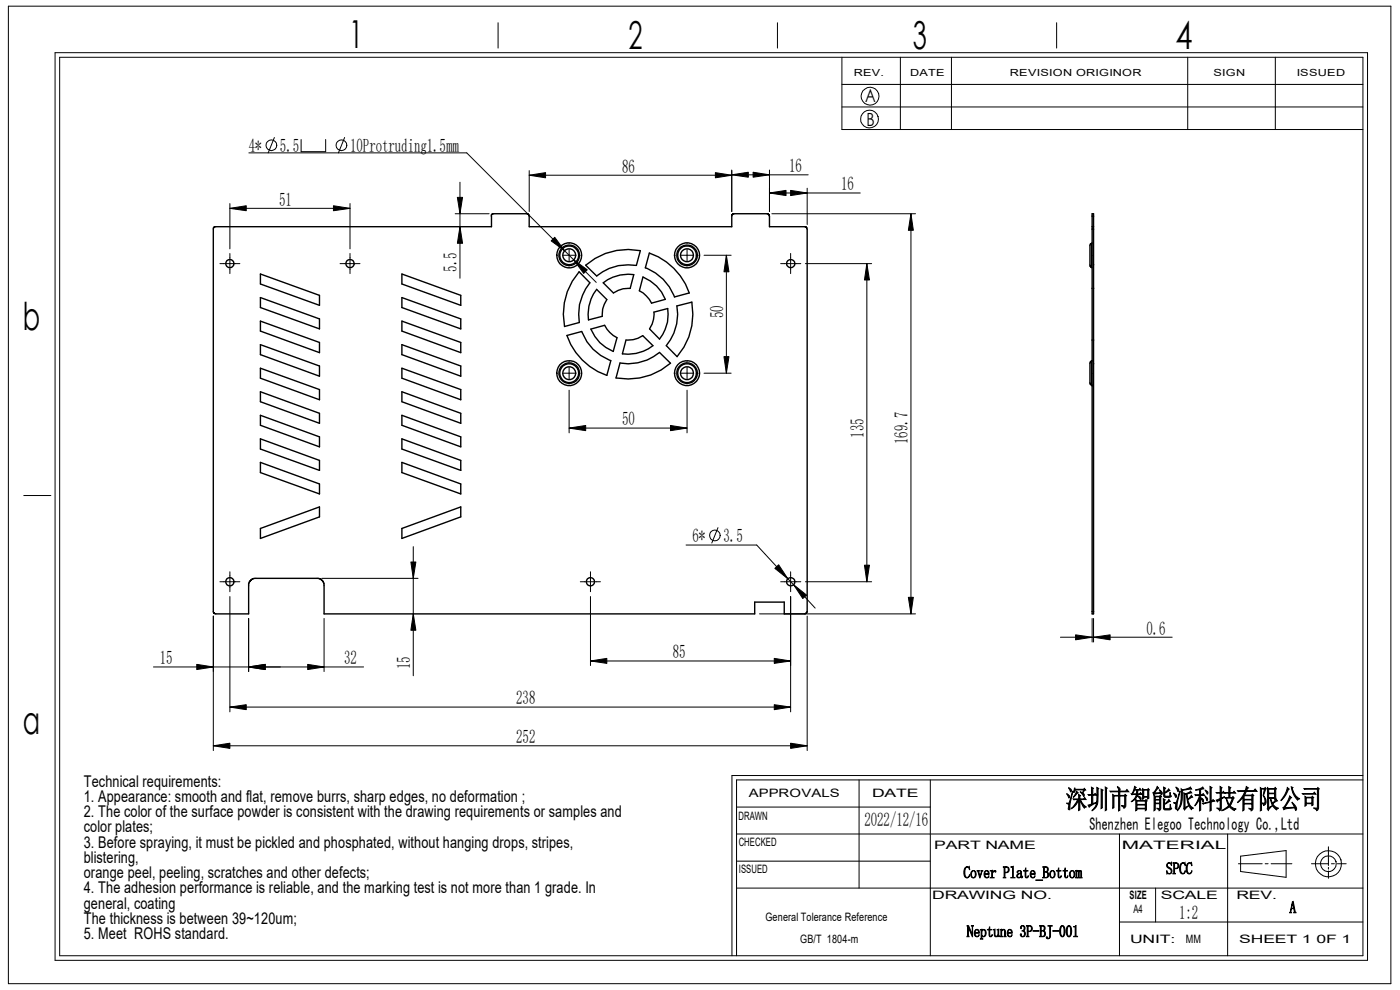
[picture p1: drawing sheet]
<svg xmlns="http://www.w3.org/2000/svg" width="297mm" height="210mm" viewBox="0 0 297 210" stroke-linecap="round" stroke-linejoin="round" font-family="sans-serif">
<g fill="none" stroke="#000" stroke-width=".21">
<path d="M1.8 1.3h293.3v207.4h-293.3zM11.7 11.2h278.4v192.5h-278.4zM12.7 12.1h276.4v190.6h-276.4zM105.7 4.8v5.4M164.9 4.8v5.4M178.6 17.9h110.5M178.6 12.1v15.4h110.5M191 12.1v15.4M201.8 12.1v15.4M224.2 4.8v5.4M252 12.1v15.4M270.6 12.1v15.4"/>
<path d="M52.8 32.4h46.2l27.5 27.5M58.2 29.2l-1.3 3.2M63.9 29.6v2.6h5.2v-2.6M73.1 29.2l-1.3 3.2M97.6 38.7v20.3M112.3 37.2l3.4-.6v1.1zM112.3 37.2h42.9M112.3 36.2v8.7M151.8 36.6l3.4 .6-3.4 .5zM155.2 37.1l3.5-.6v1.1zM155.2 36.1v8.8M155.2 37.1h16.2"/>
<path d="M159.8 36.5l3.4 .6-3.4 .5zM163.2 36.1v8.8M171.2 39.9v7.7M178.6 22.7h110.5M46.7 55.9h4.2M48.8 44.2l3.4-.6v1.1zM48.8 43.2v9.6M48.8 53.8v4.2M48.8 44.2h25.5M70.7 43.6l3.6 .6-3.6 .5zM72.1 55.9h4.3M74.3 43.2v9.6"/>
<path d="M74.3 53.8v4.2M96.6 45.3h7.2M97 41.9h1.1l-.5 3.4zM97.6 48.1l.5 3.5h-1.1zM117.7 50.3l2.1 2.9-2.9-2.1zM118.1 54.1h.1M119.5 54.1h2.5M120.7 51.5v.1M120.7 52.9v2.5M120.7 56.6v.2M121.7 55.1l2.9 2.1-.8 .8zM123.2 54.1h.2"/>
<path d="M143.1 54.1h.2M144.5 54.1h2.5M145.8 51.5v.1M145.8 52.9v2.5M145.8 56.6v.2M148.3 54.1h.1M149.4 54.1h5.7M154.1 54.1l.5 3.6h-1zM154.1 54.1v25.1M163.2 40.9l3.6-.5v1.1zM163.2 40.9h19.3M163.7 45.3h30.5"/>
<path d="M165.6 55.9h4.3M167.7 40.4l3.5 .5-3.5 .6zM167.7 53.8v4.2M170.9 55.9h14M183.9 55.9l.5 3.5h-1zM183.9 55.9v67.5M193.3 45.3l.5 3.6h-1.1zM193.3 45.3v84.9M118.1 79.2h.1M119.5 79.2h2.5M120.7 76.5v.2M120.7 77.9v2.5"/>
<path d="M123.2 79.2h.2M143.1 79.2h.2M144.5 79.2h2.5M145.8 76.5v.2M145.8 77.9v2.5M148.3 79.2h.1M149.4 79.2h5.7M153.6 75.6h1l-.5 3.6zM120.7 90.8l3.5-.5v1.1zM120.7 81.7v.1M120.7 82.8v9M120.7 90.8h25.1"/>
<path d="M142.2 90.3l3.6 .5-3.6 .6zM145.8 81.7v.1M145.8 82.8v9M5 105.1h5.8M87.2 119.2h1l-.5 3.5zM87.7 116v27.3M145.5 115.6h15l12.4 13.4M152.3 111.9l-1.3 3.3M183.4 119.9h1l-.5 3.5zM45.3 130.7v28.5M46.7 123.4h4.2M48.8 121.3v4.2"/>
<path d="M48.8 126.5v24.5M52.7 131.2v11.3M68.2 122.7h20.5M68.7 131.2v11.3M87.7 130.2l.5 3.5h-1zM123.1 123.4h4.3M125.3 121.3v4.2M125.3 126.5v14.7M161.1 130.2h33.1M164.3 139.7l3.4 .5-3.4 .5zM164.4 120.6l.8-.8 1.9 3zM165.6 123.4h4.3"/>
<path d="M167.7 121.3v4.2M167.7 126.5v24.5M168.4 124l2.7 2.2-.8 .8zM170.9 123.4h14M171.2 130.7v28.5M192.7 126.7h1.1l-.5 3.5zM225 135.2h23.7M228.2 134.7l3.5 .5-3.5 .5zM231.7 131.2v5M232 135.2l3.5-.5v1zM232 131.2v5M32.6 141.5h44.5"/>
<path d="M41.7 140.9l3.6 .6-3.6 .5zM45.3 158.2l3.5-.6v1.2zM45.3 158.2h125.9M48.8 150l3.4-.5v1zM48.8 150h118.9M52.7 141.5l3.6-.6v1.1zM65.3 140.9l3.4 .6-3.4 .5zM125.3 140.2l3.4-.5v1zM125.3 140.2h42.4M164.3 149.5l3.4 .5-3.4 .5zM167.7 157.6l3.5 .6-3.5 .6zM156.3 171.2h41.1"/>
<path d="M156.3 176.9h132.8M182.2 165.4v23M197.4 165.4v37.3M237.5 176.9v25.8M260.4 176.9v25.8M281.8 179.6v4M289.1 165.4h-132.8v37.3M289.1 164.5h-133.8v38.2M156.3 182.7h41.1M156.3 188.4h132.8M237.5 195.6h51.6M245.2 188.4v7.2"/>
<path d="M262.7 183.2h5.1M263.2 181.6l9.6-1.2v5.7l-9.6-1.2zM268.4 183.2h.6M269.7 183.2h4.4M278.2 183.2h3.6M281.8 184v.4M281.8 184.7v1.6M282.4 183.2h.7M283.7 183.2h1.9"/>
<circle cx="57.6" cy="30.8" r="1.14"/>
<circle cx="72.4" cy="30.8" r="1.14"/>
<circle cx="184.5" cy="25.3" r="1.89"/>
<circle cx="184.6" cy="20.4" r="1.88"/>
<circle cx="151.6" cy="113.6" r="1.14"/>
<circle cx="281.8" cy="183.2" r="1.68"/>
<circle cx="281.8" cy="183.2" r="2.78"/>
</g>
<g fill="none" stroke="#000" stroke-width=".3">
<path d="M55.2 58.1l12.6 4.6v2.1l-12.6-4.6zM85.3 58.1l12.4 4.6v2.1l-12.4-4.6zM104.2 45.8l.1-.2 .2-.3h7.4l.4 .5v2.3h42.9v-2.5l.3-.3h7.4l.3 .5v2.3h7.7l.3 .2v81.4l-.2 .4-4.6 .1v-2.5h-6.3v2.5h-91.4v-6.4l-.2-.5-.9-.6h-13.7l-.8 .5-.4 .6v6.4h-6.9l-.5-.2v-81.7l.3-.2h58.7v-2.3M122.9 57.7l2.2 2.3a10.8 10.8 0 0 0-2.2 8.4l-3.1 .9a13.7 13.7 0 0 1 3.1-11.6zM124.2 56.3a13.6 13.6 0 0 1 11.6-3.1l-.8 3.1a10.4 10.4 0 0 0-8.4 2.2zM128 60a8.5 8.5 0 0 1 6.5-1.7l-.8 2.9a5.3 5.3 0 0 0-3.6 .9zM136.4 58.8a8.5 8.5 0 0 1 4.7 4.7l-2.9 .8a6.1 6.1 0 0 0-2.6-2.6zM137.8 53.7a13.7 13.7 0 0 1 8.4 8.4l-3.1 .9a10.4 10.4 0 0 0-6.2-6.2zM231.6 51.6v5.3M231.6 51.6l-.4 .3v4.5l.3 .3M231.7 51.5l-.1 .1M231.7 48.1v.5"/>
<path d="M231.7 45.8v-.5h.3v.5M231.7 48.1h.3M231.7 48.6h.3M231.7 45.8v2.3M231.7 48.6v81.1M231.7 45.8h.3M232 48.1v.5M232 56.2h.1M232 45.8v2.3M232 48.6v81.1M55.2 63.1l12.6 4.5v2.2l-12.6-4.6zM55.2 68.1l12.6 4.5v2.2l-12.6-4.6z"/>
<path d="M55.2 73.1l12.6 4.5v2.2l-12.6-4.6zM55.2 78.1l12.6 4.5v2.2l-12.6-4.6zM85.3 63.1l12.4 4.5v2.2l-12.4-4.6zM85.3 68.1l12.4 4.5v2.2l-12.4-4.6zM85.3 73.1l12.4 4.5v2.2l-12.4-4.6zM85.3 78.1l12.4 4.5v2.2l-12.4-4.6zM120.3 71.2l3.1-.9a10.4 10.4 0 0 0 6.2 6.2l-.9 3.1a13.7 13.7 0 0 1-8.4-8.4zM125.3 69.8l3-.8a5.9 5.9 0 0 0 2.6 2.6l-.8 2.9a8.5 8.5 0 0 1-4.8-4.7zM126.6 61.4l2.1 2.1a5.3 5.3 0 0 0-.9 3.6l-3 .8a8.6 8.6 0 0 1 1.8-6.5zM131.5 77a10.3 10.3 0 0 0 8.4-2.2l2.3 2.2a13.7 13.7 0 0 1-11.5 3.2zM132.8 72.1a5.5 5.5 0 0 0 3.6-.9l2.1 2.1a8.5 8.5 0 0 1-6.5 1.8zM138.7 66.2l2.9-.8a8.1 8.1 0 0 1-1.7 6.5l-2.1-2.1a5.5 5.5 0 0 0 .9-3.6z"/>
<path d="M143.6 64.9l3.2-.8a13.9 13.9 0 0 1-3.2 11.5l-2.2-2.3a10.4 10.4 0 0 0 2.2-8.4zM231.6 76.6v.2a20.7 20.7 0 0 0 .1 5.1M231.6 76.6l-.4 .3v4.5l.3 .3M231.6 61.2h.1M231.6 72.1h.1M231.7 76.5l-.1 .1M232 61.2h.1M232 77.2h.1M232 72.1h.1M55.2 98.1l12.6 4.6v2.1l-12.6-4.6zM55.2 83.1l12.6 4.6v2.1l-12.6-4.6zM55.2 88.1l12.6 4.6v2.1l-12.6-4.6z"/>
<path d="M55.2 93.1l12.6 4.6v2.1l-12.6-4.6zM85.3 83.1l12.4 4.6v2.1l-12.4-4.6zM85.3 88.1l12.4 4.6v2.1l-12.4-4.6zM85.3 93.1l12.4 4.6v2.1l-12.4-4.6zM85.3 98.1l12.4 4.6v2.1l-12.4-4.6zM55.2 112.1l12.6-4.6v2.1l-12.6 4.6zM85.3 112.1l12.4-4.6v2.1l-12.4 4.6zM231.7 129.7v.5h.3v-.5M231.7 129.7h.3"/>
<circle cx="48.8" cy="55.9" r=".86"/>
<circle cx="74.3" cy="55.9" r=".88"/>
<circle cx="120.8" cy="54.2" r="2.18"/>
<circle cx="120.8" cy="54.2" r="2.01"/>
<circle cx="120.8" cy="54.1" r="1.38"/>
<circle cx="120.8" cy="54.2" r="2.65"/>
<circle cx="145.7" cy="54.2" r="2.65"/>
<circle cx="145.7" cy="54.1" r="2"/>
<circle cx="145.7" cy="54.1" r="1.36"/>
<circle cx="145.8" cy="54.2" r="2.19"/>
<circle cx="167.8" cy="55.9" r=".86"/>
<circle cx="120.8" cy="79.1" r="2.18"/>
<circle cx="120.8" cy="79.2" r="2.01"/>
<circle cx="120.8" cy="79.2" r="1.38"/>
<circle cx="120.8" cy="79.1" r="2.65"/>
<circle cx="145.7" cy="79.1" r="2.65"/>
<circle cx="145.7" cy="79.2" r="2"/>
<circle cx="145.7" cy="79.2" r="1.36"/>
<circle cx="145.8" cy="79.2" r="2.19"/>
<circle cx="48.7" cy="123.4" r=".87"/>
<circle cx="125.2" cy="123.4" r=".87"/>
<circle cx="167.7" cy="123.4" r=".87"/>
</g>
<g fill="#000">
<path d="M112.3 37.2l3.4-.6v1.1zM151.8 36.6l3.4 .6-3.4 .5zM155.2 37.1l3.5-.6v1.1zM159.8 36.5l3.4 .6-3.4 .5zM48.8 44.2l3.4-.6v1.1zM70.7 43.6l3.6 .6-3.6 .5zM97 41.9h1.1l-.5 3.4zM97.6 48.1l.5 3.5h-1.1zM117.7 50.3l2.1 2.9-2.9-2.1zM121.7 55.1l2.9 2.1-.8 .8zM154.1 54.1l.5 3.6h-1zM163.2 40.9l3.6-.5v1.1z"/>
<path d="M167.7 40.4l3.5 .5-3.5 .6zM183.9 55.9l.5 3.5h-1zM193.3 45.3l.5 3.6h-1.1zM153.6 75.6h1l-.5 3.6zM120.7 90.8l3.5-.5v1.1zM142.2 90.3l3.6 .5-3.6 .6zM87.7 130.2l.5 3.5h-1zM87.2 119.2h1l-.5 3.5zM164.4 120.6l.8-.8 1.9 3zM168.4 124l2.7 2.2-.8 .8zM183.4 119.9h1l-.5 3.5zM192.7 126.7h1.1l-.5 3.5z"/>
<path d="M228.2 134.7l3.5 .5-3.5 .5zM232 135.2l3.5-.5v1zM45.3 158.2l3.5-.6v1.2zM41.7 140.9l3.6 .6-3.6 .5zM48.8 150l3.4-.5v1zM52.7 141.5l3.6-.6v1.1zM65.3 140.9l3.4 .6-3.4 .5zM125.3 140.2l3.4-.5v1zM164.3 149.5l3.4 .5-3.4 .5zM164.3 139.7l3.4 .5-3.4 .5zM167.7 157.6l3.5 .6-3.5 .6z"/>
</g>
<g font-size="8.2">
<text x="74.1" y="10.2">1</text>
<text x="133.3" y="10.4">2</text>
<text x="193.7" y="10.5">3</text>
<text x="249.4" y="10.5">4</text>
<text x="4.8" y="70">b</text>
<text x="4.9" y="155.7">a</text>
</g>
<text font-size="5.6" x="226.1" y="171.4">深圳市智能派科技有限公司</text>
<g font-size="4">
<text x="52.8" y="32.3">4*</text>
<text x="59.4" y="32.3">5.5</text>
<text x="74.3" y="32.3">10Protruding1.5mm</text>
<text x="132" y="36.6">86</text>
<text x="167.4" y="36.5">16</text>
<text x="178.4" y="40.4">16</text>
<text x="59.2" y="43.6">51</text>
<text x="96.9" y="57.7" transform="rotate(-90 96.9 57.7)">5.5</text>
<text x="153.5" y="67.5" transform="rotate(-90 153.5 67.5)">50</text>
<text x="132" y="90.3">50</text>
<text x="183.3" y="92.8" transform="rotate(-90 183.3 92.8)">135</text>
<text x="192.6" y="94.2" transform="rotate(-90 192.6 94.2)">169.7</text>
<text x="146.9" y="115.1">6*</text>
<text x="153.5" y="115.1">3.5</text>
<text x="243.2" y="134.6">0.6</text>
<text x="33.9" y="140.9">15</text>
<text x="73" y="140.9">32</text>
<text x="87" y="142" transform="rotate(-90 87 142)">15</text>
<text x="142.7" y="139.7">85</text>
<text x="109.5" y="149.4">238</text>
<text x="109.5" y="157.6">252</text>
<text x="183.4" y="175.3">2022/12/16</text>
<text x="250.1" y="194.9">1:2</text>
</g>
<g font-size="3.9">
<text x="183.6" y="21.6">A</text>
<text x="183.8" y="26.6">B</text>
<text x="231.1" y="176">Shenzhen Elegoo Technology Co.,Ltd</text>
</g>
<g font-size="3.5">
<text x="247.4" y="185.4">SPCC</text>
<text x="204.4" y="186.3">Cover Plate_Bottom</text>
<text x="273.6" y="193.7">A</text>
<text x="205.1" y="198.8">Neptune 3P-BJ-001</text>
</g>
<g font-size="3.4">
<text x="17.8" y="166.9">Technical requirements:</text>
<text x="17.8" y="170.1">1. Appearance: smooth and flat, remove burrs, sharp edges, no deformation ;</text>
<text x="17.8" y="173.4">2. The color of the surface powder is consistent with the drawing requirements or samples and</text>
<text x="17.8" y="176.6">color plates;</text>
<text x="17.8" y="179.8">3. Before spraying, it must be pickled and phosphated, without hanging drops, stripes,</text>
<text x="17.8" y="183">blistering,</text>
<text x="17.8" y="186.3">orange peel, peeling, scratches and other defects;</text>
<text x="17.8" y="189.5">4. The adhesion performance is reliable, and the marking test is not more than 1 grade. In</text>
<text x="17.8" y="192.7">general, coating</text>
<text x="17.8" y="196">The thickness is between 39~120um;</text>
<text x="17.8" y="199.2">5. Meet ROHS standard.</text>
</g>
<g font-size="2.5">
<text x="156.7" y="173.9">DRAWN</text>
<text x="158.8" y="169.2">APPROVALS</text>
<text x="185" y="169.2">DATE</text>
<text x="156.7" y="179.4">CHECKED</text>
<text x="156.8" y="185.1">ISSUED</text>
<text x="198.2" y="180.1">PART NAME</text>
<text x="238" y="180.1">MATERIAL</text>
<text x="197.7" y="190.7">DRAWING NO.</text>
<text x="239.6" y="190.7">SIZE</text>
<text x="246.3" y="190.7">SCALE</text>
<text x="262.3" y="190.7">REV.</text>
<text x="162.4" y="195.3">General Tolerance Reference</text>
<text x="240.5" y="193.8">A4</text>
<text x="169.8" y="199.9">GB/T 1804-m</text>
<text x="239.7" y="199.9">UNIT:</text>
<text x="251.5" y="199.9">MM</text>
<text x="262.9" y="199.9">SHEET 1</text>
<text x="279.3" y="199.9">0F 1</text>
</g>
<g font-size="2.1">
<text x="181.1" y="16.1">REV.</text>
<text x="193.1" y="16.1">DATE</text>
<text x="214.2" y="16.1">REVISION ORIGINOR</text>
<text x="257.4" y="16.1">SIGN</text>
<text x="275.1" y="16.1">ISSUED</text>
</g>
</svg>
